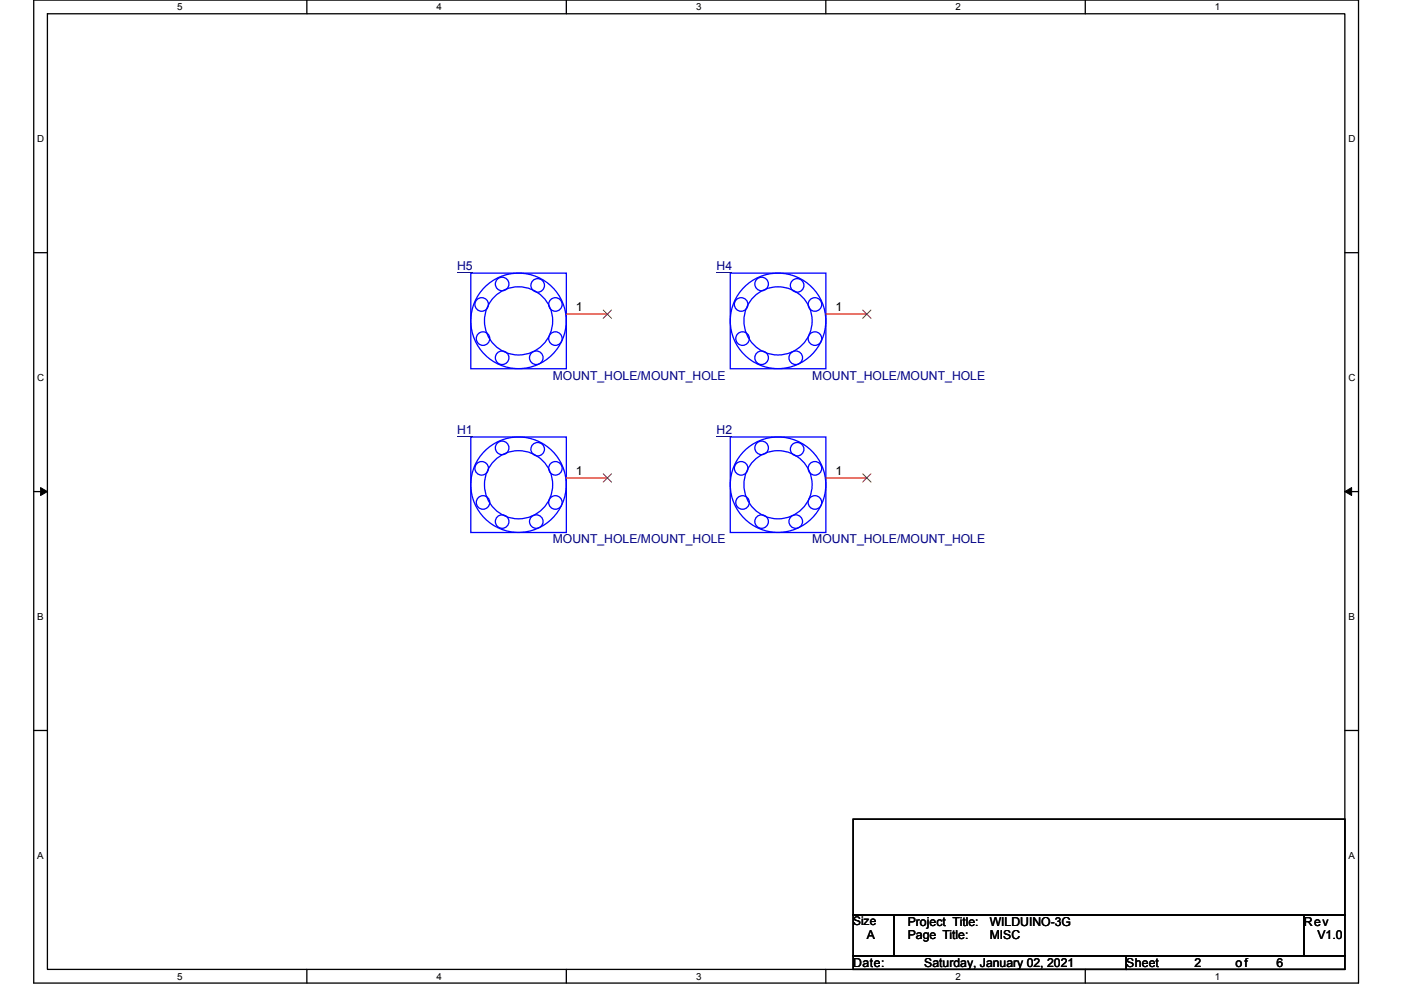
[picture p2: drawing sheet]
<svg xmlns="http://www.w3.org/2000/svg" width="297mm" height="210mm" viewBox="0 0 297 210" stroke-linecap="round" stroke-linejoin="round" font-family="sans-serif">
<path d="M7.2 0h280.8v208.5h-280.8zM10.1 2.9h275v202.7h-275z" fill="none" stroke="#000" stroke-width=".28"/>
<g fill="#fff">
<path d="M37.5 .3h1.2v2.3h-1.2z"/>
<path d="M37.5 205.9h1.2v2.3h-1.2z"/>
</g>
<path d="M65.1 0v2.9M65.1 205.6v2.9" fill="none" stroke="#000" stroke-width=".28"/>
<g fill="#fff">
<path d="M92.6 .3h1.1v2.3h-1.1z"/>
<path d="M92.6 205.9h1.1v2.3h-1.1z"/>
</g>
<path d="M120.1 0v2.9M120.1 205.6v2.9" fill="none" stroke="#000" stroke-width=".28"/>
<g fill="#fff">
<path d="M147.6 .3h1.1v2.3h-1.1z"/>
<path d="M147.6 205.9h1.1v2.3h-1.1z"/>
</g>
<path d="M175.1 0v2.9M175.1 205.6v2.9" fill="none" stroke="#000" stroke-width=".28"/>
<g fill="#fff">
<path d="M202.6 .3h1.1v2.3h-1.1z"/>
<path d="M202.6 205.9h1.1v2.3h-1.1z"/>
</g>
<path d="M230.1 0v2.9M230.1 205.6v2.9" fill="none" stroke="#000" stroke-width=".28"/>
<g fill="#fff">
<path d="M257.6 .3h1.2v2.3h-1.2z"/>
<path d="M257.6 205.9h1.2v2.3h-1.2z"/>
<path d="M7.9 28.3h1.5v2.3h-1.5z"/>
<path d="M285.9 28.3h1.5v2.3h-1.5z"/>
<path d="M7.9 78.9h1.5v2.3h-1.5z"/>
<path d="M285.9 78.9h1.5v2.3h-1.5z"/>
</g>
<path d="M7.2 53.6h2.9M285.1 53.6h2.9" fill="none" stroke="#000" stroke-width=".28"/>
<g fill="#fff">
<path d="M7.9 129.6h1.4v2.3h-1.4z"/>
<path d="M285.9 129.6h1.3v2.3h-1.3z"/>
</g>
<path d="M7.2 104.3h2.9M285.1 104.3h2.9" fill="none" stroke="#000" stroke-width=".28"/>
<path d="M8.6 103.4l1.5 .9-1.5 .8zM285.1 104.3l1.5-.9v1.7z" fill="#000" stroke="#000" stroke-width=".21"/>
<g fill="#fff">
<path d="M7.9 180.3h1.4v2.3h-1.4z"/>
<path d="M285.9 180.3h1.4v2.3h-1.4z"/>
</g>
<path d="M7.2 154.9h2.9M285.1 154.9h2.9M180.9 173.8h104.2v20.2h-104.2zM180.9 194h8.7v8.7h-8.7zM189.6 194h86.9v8.7h-86.9zM276.5 194h8.6v8.7h-8.6zM180.9 202.7h57.9v2.9h-57.9zM238.8 202.7h46.3v2.9h-46.3z" fill="none" stroke="#000" stroke-width=".28"/>
<g fill="none" stroke="#00f" stroke-width=".28">
<path d="M99.8 57.9h20.3v20.3h-20.3zM154.8 57.9h20.3v20.3h-20.3zM99.8 92.7h20.3v20.2h-20.3zM154.8 92.7h20.3v20.2h-20.3z"/>
<circle cx="102.1" cy="64.6" r="1.44"/>
<circle cx="102.4" cy="71.8" r="1.44"/>
<circle cx="106.5" cy="60.2" r="1.44"/>
<circle cx="106.5" cy="75.9" r="1.44"/>
<circle cx="109.9" cy="68.1" r="10.1"/>
<circle cx="109.9" cy="68.1" r="7.2"/>
<circle cx="113.7" cy="75.9" r="1.44"/>
<circle cx="114" cy="60.5" r="1.44"/>
<circle cx="117.8" cy="64.6" r="1.44"/>
<circle cx="117.8" cy="71.8" r="1.44"/>
<circle cx="157.1" cy="64.6" r="1.44"/>
<circle cx="157.4" cy="71.8" r="1.44"/>
<circle cx="161.5" cy="75.9" r="1.44"/>
<circle cx="161.5" cy="60.2" r="1.44"/>
<circle cx="165" cy="68.1" r="7.2"/>
<circle cx="165" cy="68.1" r="10.1"/>
<circle cx="168.7" cy="75.9" r="1.44"/>
<circle cx="169" cy="60.5" r="1.44"/>
<circle cx="172.8" cy="71.8" r="1.44"/>
<circle cx="172.8" cy="64.6" r="1.44"/>
<circle cx="102.1" cy="99.3" r="1.44"/>
<circle cx="106.5" cy="95" r="1.44"/>
<circle cx="114" cy="95.3" r="1.43"/>
<circle cx="117.8" cy="99.3" r="1.44"/>
<circle cx="157.1" cy="99.3" r="1.44"/>
<circle cx="161.5" cy="95" r="1.44"/>
<circle cx="169" cy="95.3" r="1.43"/>
<circle cx="172.8" cy="99.3" r="1.44"/>
<circle cx="102.4" cy="106.6" r="1.44"/>
<circle cx="106.5" cy="110.6" r="1.43"/>
<circle cx="109.9" cy="102.8" r="10.1"/>
<circle cx="109.9" cy="102.8" r="7.2"/>
<circle cx="113.7" cy="110.6" r="1.43"/>
<circle cx="117.8" cy="106.6" r="1.44"/>
<circle cx="157.4" cy="106.6" r="1.44"/>
<circle cx="161.5" cy="110.6" r="1.43"/>
<circle cx="165" cy="102.8" r="7.2"/>
<circle cx="165" cy="102.8" r="10.1"/>
<circle cx="168.7" cy="110.6" r="1.43"/>
<circle cx="172.8" cy="106.6" r="1.44"/>
</g>
<path d="M96.9 57.7h3.3M151.9 57.7h3.4M96.9 92.5h3.3M151.9 92.5h3.4" fill="none" stroke="#000080" stroke-width=".21"/>
<path d="M120.1 66.6h8.7M175.1 66.6h8.7M120.1 101.4h8.7M175.1 101.4h8.7" fill="none" stroke="#f00" stroke-width=".28"/>
<path d="M127.9 65.8l1.8 1.7M129.6 65.8l-1.7 1.7M182.9 65.8l1.8 1.7M184.7 65.8l-1.8 1.7M127.9 100.5l1.8 1.8M129.6 100.5l-1.7 1.8M182.9 100.5l1.8 1.8M184.7 100.5l-1.8 1.8" fill="none" stroke="#804000" stroke-width=".21"/>
<g font-size="2.6" fill="#000080">
<text x="96.9" y="57.4">H5</text>
<text x="151.9" y="57.4">H4</text>
<text x="117.2" y="80.5">MOUNT_HOLE/MOUNT_HOLE</text>
<text x="172.2" y="80.5">MOUNT_HOLE/MOUNT_HOLE</text>
<text x="96.9" y="92.1">H1</text>
<text x="151.9" y="92.1">H2</text>
<text x="117.2" y="115.3">MOUNT_HOLE/MOUNT_HOLE</text>
<text x="172.2" y="115.3">MOUNT_HOLE/MOUNT_HOLE</text>
</g>
<g font-size="2.6">
<text x="122.1" y="66">1</text>
<text x="177.1" y="66">1</text>
<text x="122.1" y="100.8">1</text>
<text x="177.1" y="100.8">1</text>
<text x="192.5" y="196.4">Project Title:</text>
<text x="209.8" y="196.4">WILDUINO-3G</text>
<text x="276.5" y="196.4">Rev</text>
<text x="183.8" y="199.3">A</text>
<text x="192.5" y="199.3">Page Title:</text>
<text x="209.8" y="199.3">MISC</text>
<text x="279.3" y="199.3">V1.0</text>
<text x="180.9" y="205">Date:</text>
<text x="196" y="205">Saturday, January 02, 2021</text>
<text x="238.8" y="205">Sheet</text>
<text x="253.3" y="205">2</text>
<text x="262" y="205">of</text>
<text x="270.7" y="205">6</text>
</g>
<text font-size="2.5" x="180.9" y="196.3">Size</text>
<g font-size="2.1">
<text x="37.5" y="2.2">5</text>
<text x="92.6" y="2.2">4</text>
<text x="147.6" y="2.2">3</text>
<text x="202.6" y="2.2">2</text>
<text x="257.6" y="2.2">1</text>
<text x="7.9" y="30.1">D</text>
<text x="285.9" y="30.1">D</text>
<text x="7.9" y="80.8">C</text>
<text x="285.9" y="80.8">C</text>
<text x="7.9" y="131.4">B</text>
<text x="285.9" y="131.4">B</text>
<text x="7.9" y="182.1">A</text>
<text x="285.9" y="182.1">A</text>
<text x="37.5" y="207.8">5</text>
<text x="92.6" y="207.8">4</text>
<text x="147.6" y="207.8">3</text>
<text x="202.6" y="207.8">2</text>
<text x="257.6" y="207.8">1</text>
</g>
</svg>
